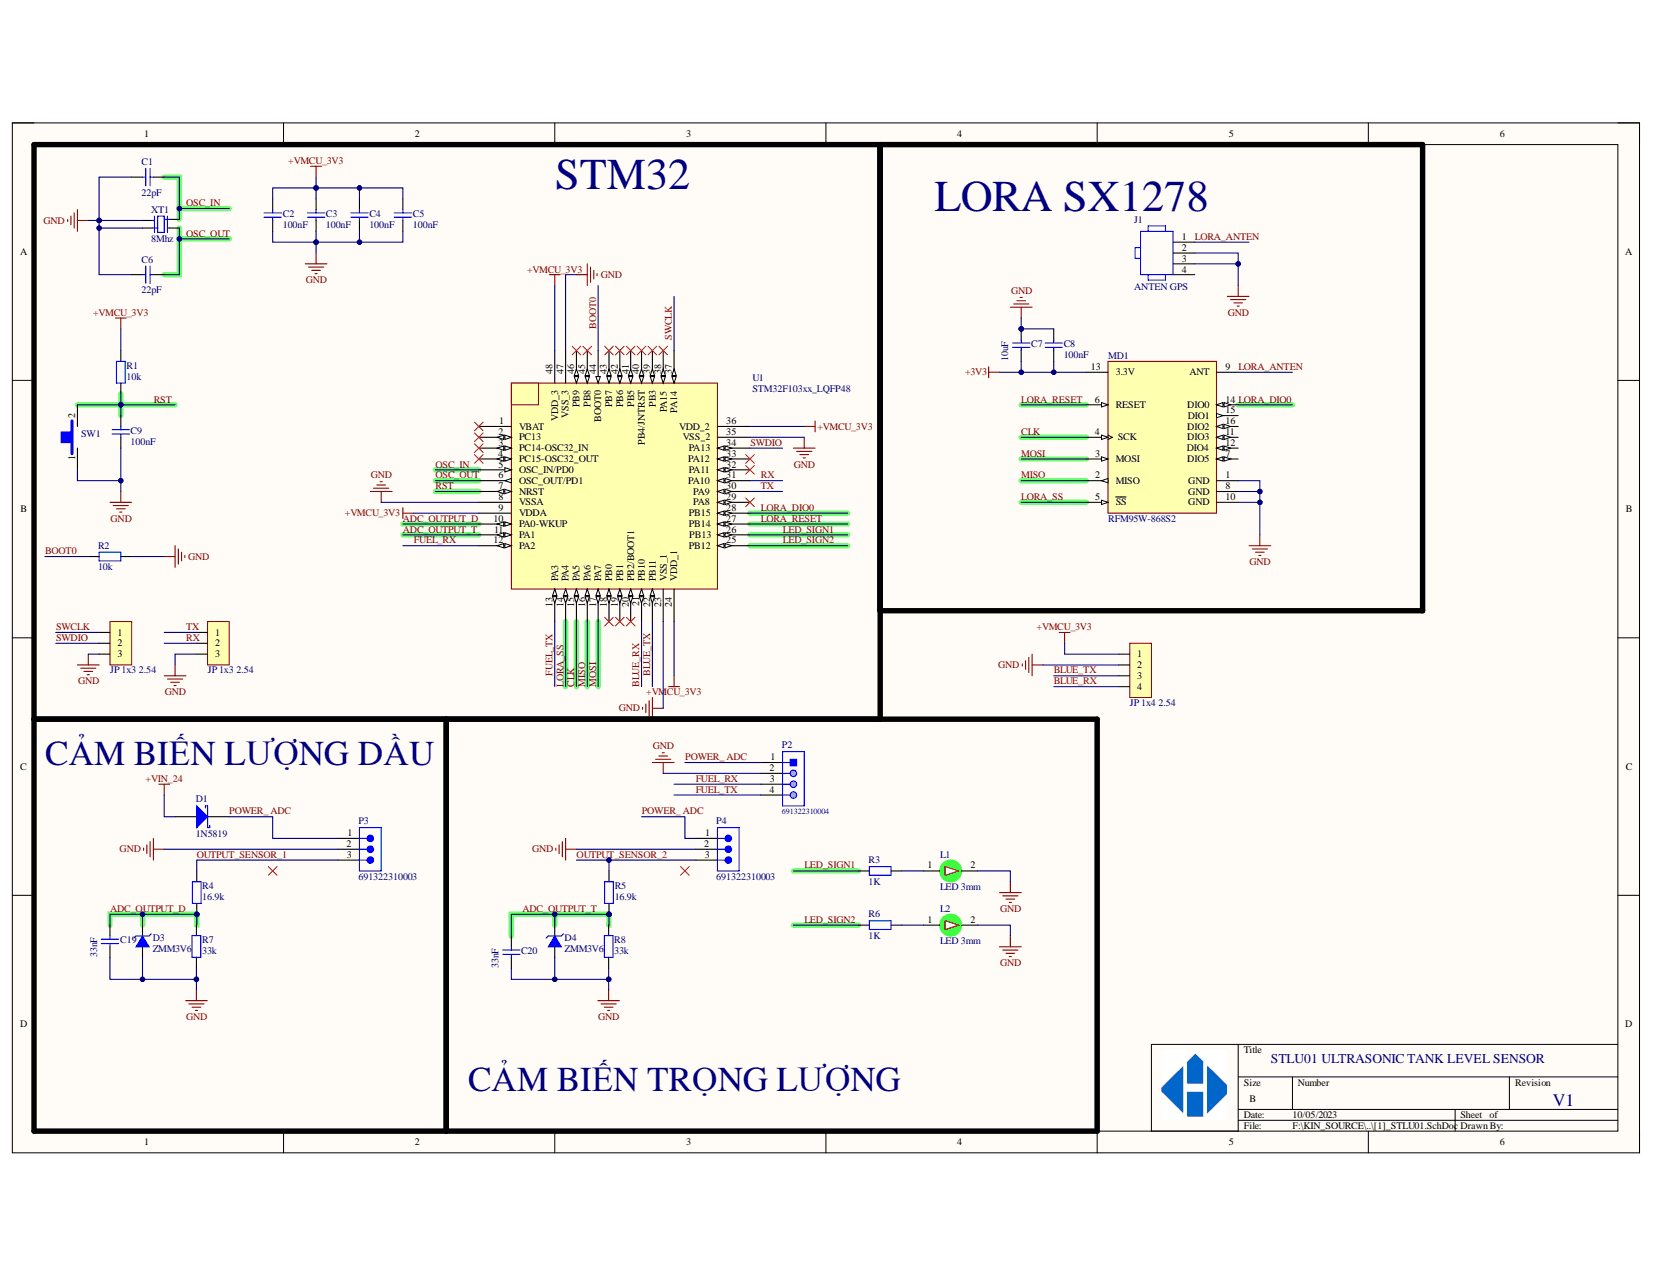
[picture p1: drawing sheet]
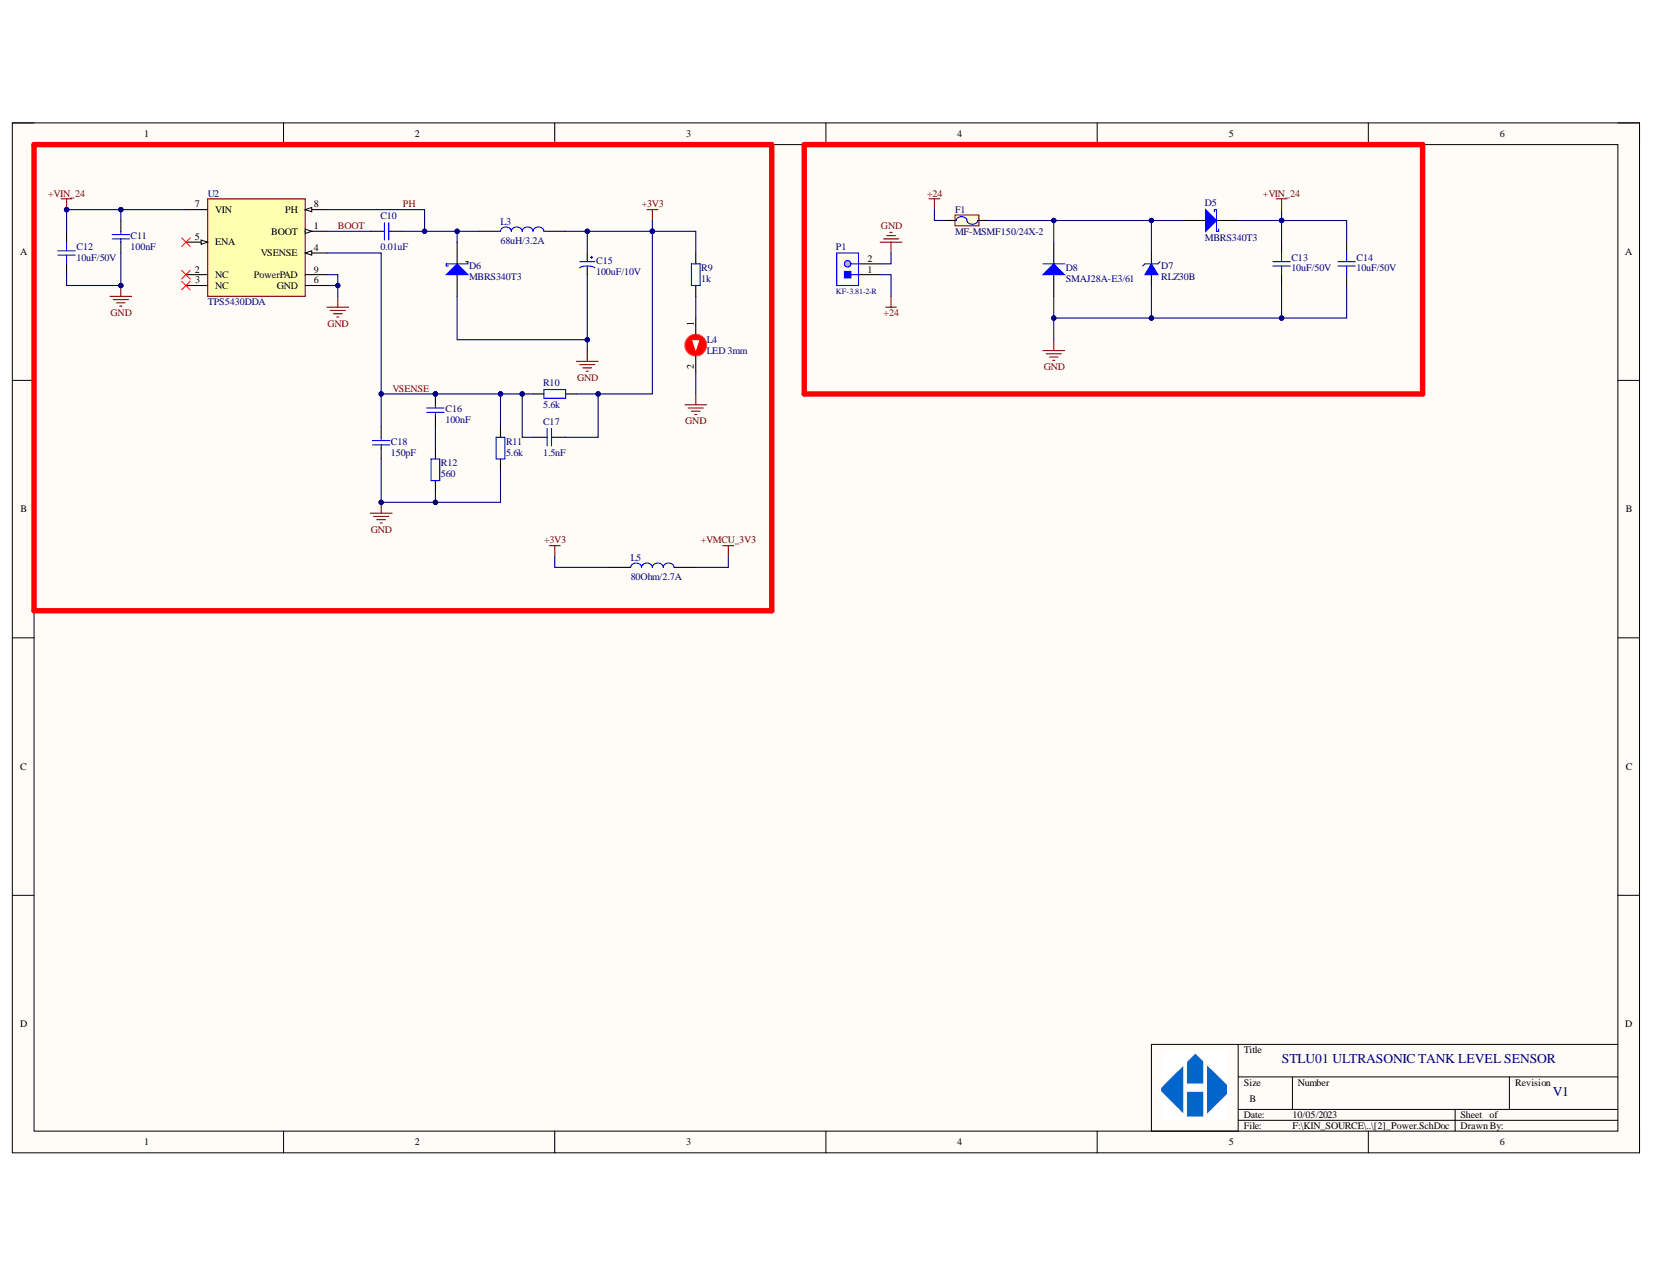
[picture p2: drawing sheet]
# Altium project Sensor1.PrjPcb
2 sheets, 58 parts. Net scope: global (net labels, ports and power ports of the same name join across sheets).
Board file: PCB_Sensor1.PcbDoc
Sheets:
  [1]_STLU01.SchDoc
  [2]_Power.SchDoc

## Sheet [1]_STLU01.SchDoc
size B

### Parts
C1  22pF  [tu 0603]
C2  100nF  [tu 0603]
C3  100nF  [tu 0603]
C4  100nF  [tu 0603]
C5  100nF  [tu 0603]
C6  22pF  [tu 0603]
C7  10uF  [tu 0603]
C8  100nF  [tu 0603]
C9  100nF  [tu 0603]
C19  33nF  [tu 0603]
C20  33nF  [tu 0603]
D1  1N5819  [DO-214AA]
D3  ZMM3V6  [SOD_80]
D4  ZMM3V6  [SOD_80]
J1  ANTEN GPS  [TG-RECE-20369-001E-4_V]
JP1  JP 1x3 2.54  [JP 1x3 DT]
JP2  JP 1x3 2.54  [JP 1x3 DT]
JP3  JP 1x4 2.54  [JP 1x4 DT]
L1  LED 3mm  [LED-3MM-GREEN]
L2  LED 3mm  [LED-3MM-GREEN]
MD1  RFM95W-868S2  [FP-RFM95W-868S2-MFG]
P2  691322310004  [691322310004]
P3  691322310003  [691322310003]
P4  691322310003  [691322310003]
R1  10k  [tro smd 0603]
R2  10k  [tro smd 0603]
R3  1K  [tro smd 0805]
R4  16.9k  [tro smd 0805]
R5  16.9k  [tro smd 0805]
R6  1K  [tro smd 0805]
R7  33k  [tro smd 0805]
R8  33k  [tro smd 0805]
SW1  Tactile  [SW 2P SMD]  (value not drawn)
U1  STM32F103xx_LQFP48  [STM32_LQPF48]
XT1  8Mhz  [Thach Anh 4 chan 1]

### Blocks framed on the sheet
STM32: C1-C6 C9 JP1 JP2 R1 R2 SW1 U1 XT1
CẢM BIẾN LƯỢNG DẦU: C19 D1 D3 P3 R4 R7
CẢM BIẾN TRỌNG LƯỢNG: C20 D4 L1 L2 P2 P4 R3 R5 R6 R8

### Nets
+3V3: C7.2 C8.2 MD1.13(3.3V)
+VIN_24: D1.1(A)
+VMCU_3V3: C2.1 C3.1 C4.1 C5.1 JP3.1 R1.2 U1.9(VDDA) U1.24(VDD_1) U1.36(VDD_2) U1.48(VDD_3)
GND: C1.2 C2.2 C3.2 C4.2 C5.2 C6.2 C7.1 C8.1 C9.2 C19.2 C20.2 D3.1(A) D4.1(A) J1.2 J1.3 JP1.3 JP2.3 JP3.2 L1.2(K) L2.2(K) MD1.1(GND) MD1.8(GND) MD1.10(GND) P2.2 P3.2 P4.2 R2.1 R7.1 R8.1 SW1.1 U1.8(VSSA) U1.23(VSS_1) U1.35(VSS_2) U1.47(VSS_3) XT1.2 XT1.4
ADC_OUTPUT_D: C19.1 D3.2(K) R4.1 R7.2 U1.10(PA0-WKUP)
ADC_OUTPUT_T: C20.1 D4.2(K) R5.1 R8.2 U1.11(PA1)
BLUE_RX: JP3.4 U1.21(PB10)
BLUE_TX: JP3.3 U1.22(PB11)
BOOT0: R2.2 U1.44(BOOT0)
CLK: MD1.4(SCK) U1.15(PA5)
FUEL_RX: P2.3 U1.12(PA2)
FUEL_TX: P2.4 U1.13(PA3)
LED_SIGN1: R3.2 U1.26(PB13)
LED_SIGN2: R6.2 U1.25(PB12)
LORA_ANTEN: J1.1 MD1.9(ANT)
LORA_DIO0: MD1.14(DIO0) U1.28(PB15)
LORA_RESET: MD1.6(RESET) U1.27(PB14)
LORA_SS: MD1.5(~{SS}) U1.14(PA4)
MISO: MD1.2(MISO) U1.16(PA6)
MOSI: MD1.3(MOSI) U1.17(PA7)
OSC_IN: C1.1 U1.5(OSC_IN/PD0) XT1.3
OSC_OUT: C6.1 U1.6(OSC_OUT/PD1) XT1.1
OUTPUT_SENSOR_1: P3.3 R4.2
OUTPUT_SENSOR_2: P4.3 R5.2
POWER_ ADC: D1.2(K) P2.1 P3.1 P4.1
RST: C9.1 R1.1 SW1.2 U1.7(NRST)
RX: JP2.2 U1.31(PA10)
SWCLK: JP1.1 U1.37(PA14)
SWDIO: JP1.2 U1.34(PA13)
TX: JP2.1 U1.30(PA9)
NetL1_1: L1.1(A) R3.1
NetL2_1: L2.1(A) R6.1

Not connected (* = marked no-connect by the designer): J1 4; MD1 7(DIO5) 11(DIO3) 12(DIO4) 15(DIO1) 16(DIO2); U1 1(VBAT)* 2(PC13)* 3(PC14-OSC32_IN)* 4(PC15-OSC32_OUT)* 18(PB0)* 19(PB1)* 20(PB2/BOOT1)* 29(PA8)* 32(PA11)* 33(PA12)* 38(PA15)* 39(PB3)* 40(PB4/JNTRST)* 41(PB5)* 42(PB6)* 43(PB7)* 45(PB8)* 46(PB9)*

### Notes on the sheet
- (near J1) LORA SX1278
- STLU01 ULTRASONIC TANK LEVEL SENSOR
- V1

## Sheet [2]_Power.SchDoc
size B

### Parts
C10  0.01uF  [tu 0603]
C11  100nF  [tu 0805]
C12  10uF/50V  [1210]
C13  10uF/50V  [1210]
C14  10uF/50V  [1210]
C15  100uF/10V  [2312]
C16  100nF  [tu 0805]
C17  1.5nF  [tu 0805]
C18  150pF  [tu 0805]
D5  MBRS340T3  [DO214AB_SMC]
D6  MBRS340T3  [DO214AB_SMC]
D7  RLZ30B  [SOD_80]
D8  SMAJ28A-E3/61  [VISH-DO-214AC-2_L]
F1  MF-MSMF150/24X-2  [1812]
L3  68uH/3.2A  [IND-12_12_8]
L4  LED 3mm  [LED-3MM-RED]
L5  80Ohm/2.7A  [FER-0805 (2012)]
P1  KF-3.81-2-R  [691322310002]
R9  1k  [tro smd 0805]
R10  5.6k  [tro smd 0805]
R11  5.6k  [tro smd 0805]
R12  560  [tro smd 0805]
U2  TPS5430DDA  [FP-DDA0008J-MFG]

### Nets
+3V3: C15.1 C17.2 L3.2 L5.1 R9.2 R10.1
+24: F1.1 P1.1
+VIN_24: C11.1 C12.2 C13.2 C14.2 D5.2(K) U2.7(VIN)
+VMCU_3V3: L5.2
GND: C11.2 C12.1 C13.1 C14.1 C15.2 C18.2 D6.1(A) D7.1(A) D8.2(A) L4.2(K) P1.2 R11.1 R12.1 U2.6(GND) U2.9(PowerPAD)
BOOT: C10.2 U2.1(BOOT)
PH: C10.1 D6.2(K) L3.1 U2.8(PH)
VSENSE: C16.1 C17.1 C18.1 R10.2 R11.2 U2.4(VSENSE)
NetC16_2: C16.2 R12.2
NetD5_1: D5.1(A) D7.2(K) D8.1(K) F1.2
NetL4_1: L4.1(A) R9.1

Not connected (* = marked no-connect by the designer): U2 2(NC)* 3(NC)* 5(ENA)*

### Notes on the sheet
- STLU01 ULTRASONIC TANK LEVEL SENSOR
- V1

## Nets that join several sheets
+3V3: [1]_STLU01 (C7.2 C8.2 MD1.13), [2]_Power (6 pins)
+VIN_24: [1]_STLU01 (D1.1), [2]_Power (6 pins)
+VMCU_3V3: [1]_STLU01 (10 pins), [2]_Power (L5.2)
GND: [1]_STLU01 (36 pins), [2]_Power (15 pins)
